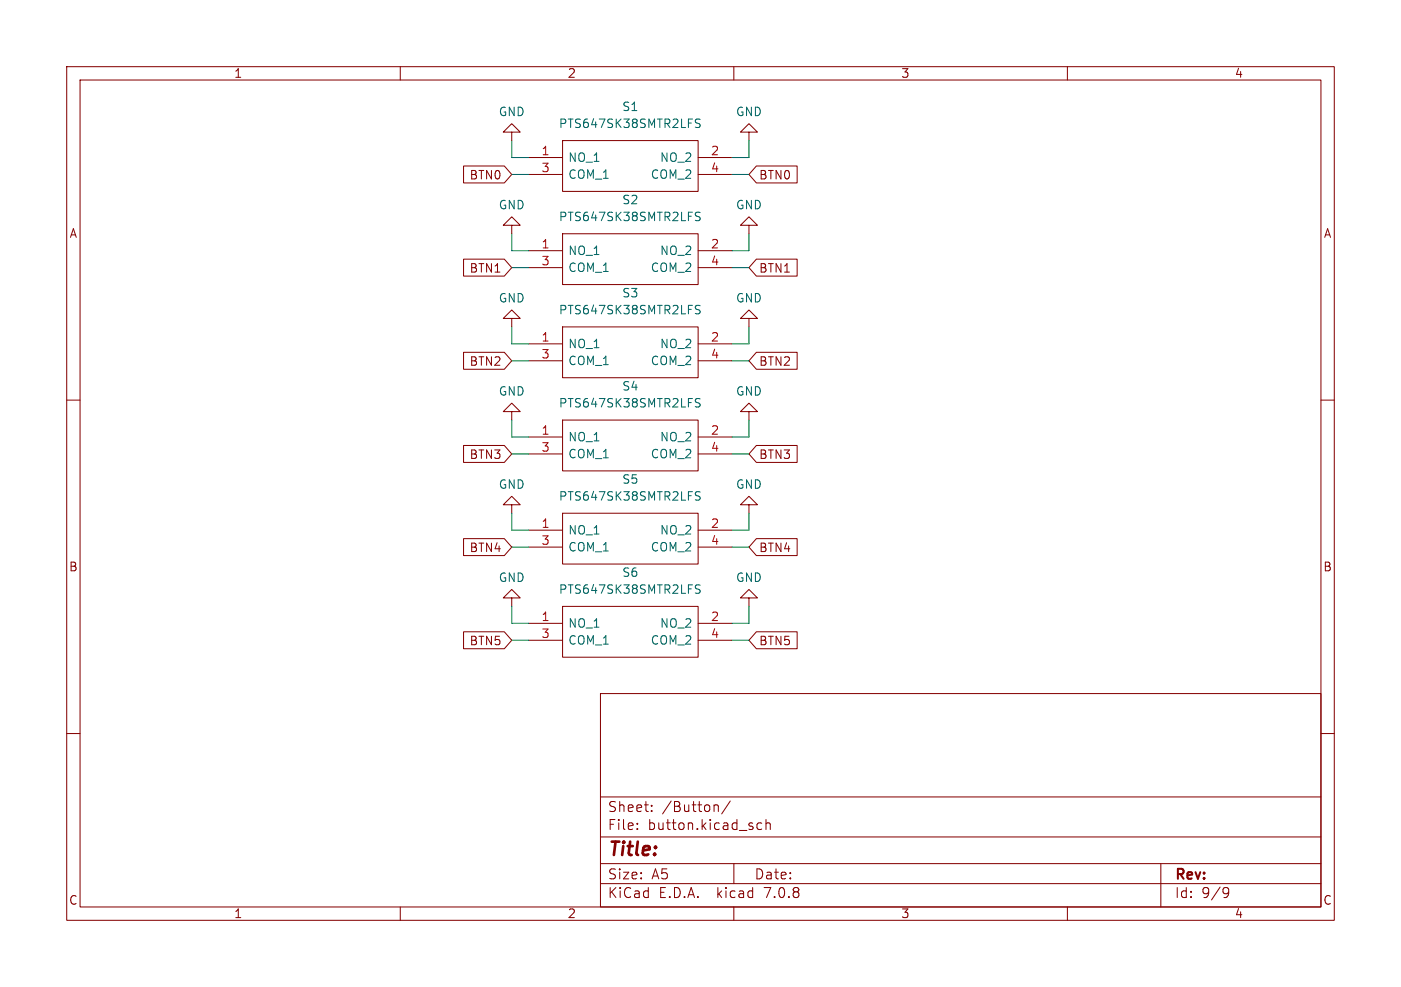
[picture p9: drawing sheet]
<svg xmlns="http://www.w3.org/2000/svg" width="210mm" height="148mm" viewBox="0 0 210 148" stroke-linecap="round" stroke-linejoin="round" font-family="sans-serif">
<g fill="none" stroke="#840000" stroke-width=".15">
<path d="M10 10h190v128h-190zM12 12h186v124h-186zM60 10v2M76.7 19.8h1.3l-1.3-1.3-1.3 1.3h1.3v1.3M110 10v2M112.3 19.8h1.2l-1.2-1.3-1.3 1.3h1.3v1.3M160 10v2M69.5 38.9h6.1l1.1 1.2-1.1 1.3h-6.1zM69.5 24.9h6.1l1.1 1.3-1.1 1.2h-6.1zM76.7 33.8h1.3l-1.3-1.3-1.3 1.3h1.3v1.3M79.2 23.6h5.1M79.2 26.2h5.1"/>
<path d="M79.2 37.6h5.1M84.3 21.1h20.3v7.6h-20.3zM84.3 35.1h20.3v7.6h-20.3zM104.6 23.6h5.1M104.6 26.2h5.1M104.6 37.6h5.1M112.3 33.8h1.2l-1.2-1.3-1.3 1.3h1.3v1.3M113.4 24.9h6.1v2.5h-6.1l-1.1-1.2zM113.4 38.9h6.1v2.5h-6.1l-1.1-1.3zM10 60h2M69.5 52.8h6.1l1.1 1.3-1.1 1.3h-6.1zM76.7 47.8h1.3l-1.3-1.3-1.3 1.3h1.3v1.2"/>
<path d="M79.2 51.6h5.1M79.2 54.1h5.1M79.2 40.1h5.1M84.3 49h20.3v7.6h-20.3zM104.6 51.6h5.1M104.6 54.1h5.1M104.6 40.1h5.1M112.3 47.8h1.2l-1.2-1.3-1.3 1.3h1.3v1.2M113.4 52.8h6.1v2.6h-6.1l-1.1-1.3zM198 60h2M69.5 66.8h6.1l1.1 1.3-1.1 1.2h-6.1zM76.7 75.7h1.3l-1.3-1.3-1.3 1.3h1.3v1.3"/>
<path d="M76.7 61.7h1.3l-1.3-1.2-1.3 1.2h1.3v1.3M79.2 65.5h5.1M79.2 68.1h5.1M79.2 79.5h5.1M84.3 63h20.3v7.6h-20.3zM84.3 77h20.3v7.6h-20.3zM104.6 65.5h5.1M104.6 68.1h5.1M104.6 79.5h5.1M112.3 61.7h1.2l-1.2-1.2-1.3 1.2h1.3v1.3M112.3 75.7h1.2l-1.2-1.3-1.3 1.3h1.3v1.3M113.4 66.8h6.1v2.5h-6.1l-1.1-1.2z"/>
<path d="M69.5 80.8h6.1l1.1 1.2-1.1 1.3h-6.1zM69.5 94.7h6.1l1.1 1.3-1.1 1.3h-6.1zM76.7 89.7h1.3l-1.3-1.3-1.3 1.3h1.3v1.2M79.2 93.5h5.1M79.2 96h5.1M79.2 82h5.1M84.3 90.9h20.3v7.7h-20.3zM104.6 93.5h5.1M104.6 96h5.1M104.6 82h5.1M112.3 89.7h1.2l-1.2-1.3-1.3 1.3h1.3v1.2M113.4 80.8h6.1v2.5h-6.1l-1.1-1.3z"/>
<path d="M113.4 94.7h6.1v2.6h-6.1l-1.1-1.3zM10 110h2M90 104h108v32h-108zM90 119.5h108M198 110h2M60 136v2M90 132.5h108M90 129.5h108M90 125.5h108M95.5 124.2v.2M95.5 123.5v.1M97.7 121.5v.2"/>
<path d="M97.7 120.8v.1M107.1 120.8h.5l.1 .9M109.5 120.1l-1.3 1.9M110 136v2M110 129.5v3M114.2 123.5l-.4-.1-.3 .3v.4l.1 .2h.6M114.8 123.5a.37 .37 0 0 1 .7 .1v.8M114.8 122.9v1.5M160 136v2M174 129.5v6.5M183.6 133.1h.3l.2 .1a.99 .99 0 0 1-.3 1.4h-.3M184.2 133.7l-.3 .3h-.3"/>
</g>
<path d="M105 17.9h-.5l-.3 .2 .1 .3 .6 .2v.4l-.2 .1h-.5M105 31.9l-.5-.1-.3 .3 .1 .3 .6 .2v.4l-.2 .1-.5-.1M105 59.8h-.5l-.3 .2 .1 .3 .6 .2v.4l-.2 .1h-.5M105 45.9l-.5-.1-.3 .2 .1 .3 .6 .3v.3l-.2 .2-.5-.1M105 73.8l-.5-.1-.2 .2v.3l.5 .3 .2 .3-.3 .2-.5-.1M105 87.8l-.5-.1-.2 .1v.4l.5 .2 .2 .3-.3 .3-.5-.1" fill="none" stroke="#006464" stroke-width=".15"/>
<g fill="none" stroke="#009600" stroke-width=".15">
<path d="M76.7 21.1v2.5h2.5M76.7 35.1v2.5h2.5M76.7 26.2h2.5M109.7 26.2h2.6M112.3 35.1v2.5h-2.6M112.3 21.1v2.5h-2.6M76.7 49v2.6h2.5M76.7 40.1h2.5M76.7 54.1h2.5M109.7 40.1h2.6M109.7 54.1h2.6M112.3 49v2.6h-2.6"/>
<path d="M76.7 68.1h2.5M76.7 63v2.5h2.5M76.7 77v2.5h2.5M109.7 68.1h2.6M112.3 63v2.5h-2.6M112.3 77v2.5h-2.6M76.7 90.9v2.6h2.5M76.7 82h2.5M76.7 96h2.5M109.7 82h2.6M109.7 96h2.6M112.3 90.9v2.6h-2.6"/>
</g>
<text font-size="2.8" fill="#840000" x="91" y="128.9">Title:</text>
<g font-size="2.1" fill="#840000">
<text x="91" y="124.7">File:</text>
<text x="91" y="122">Sheet:</text>
<text x="97.1" y="124.7">button.kicad_sch</text>
<text x="99.2" y="122">/Button/</text>
<text x="91" y="134.9">KiCad</text>
<text x="91" y="132.1">Size:</text>
<text x="97.7" y="132.1">A5</text>
<text x="98.7" y="134.9">E.D.A.</text>
<text x="107.6" y="134.9">kicad</text>
<text x="113" y="132.1">Date:</text>
<text x="114.9" y="134.9">7.0.8</text>
<text x="176" y="132.3">Rev:</text>
<text x="176" y="134.9">Id:</text>
<text x="180.1" y="134.9">9/9</text>
</g>
<g font-size="1.8" fill="#840000">
<text x="35" y="11.9">1</text>
<text x="85" y="11.9">2</text>
<text x="135" y="11.9">3</text>
<text x="185" y="11.9">4</text>
<text x="70.3" y="27.1">BTN0</text>
<text x="113.7" y="27.1">BTN0</text>
<text x="10.3" y="35.9">A</text>
<text x="198.4" y="35.9">A</text>
<text x="70.3" y="41.1">BTN1</text>
<text x="113.7" y="41.1">BTN1</text>
<text x="70.3" y="55.1">BTN2</text>
<text x="113.7" y="55.1">BTN2</text>
<text x="70.3" y="69">BTN3</text>
<text x="113.7" y="69">BTN3</text>
<text x="70.3" y="83">BTN4</text>
<text x="113.7" y="83">BTN4</text>
<text x="10.3" y="85.9">B</text>
<text x="198.3" y="85.9">B</text>
<text x="70.3" y="97">BTN5</text>
<text x="113.7" y="97">BTN5</text>
<text x="10.3" y="135.9">C</text>
<text x="35" y="137.9">1</text>
<text x="85" y="137.9">2</text>
<text x="135" y="137.9">3</text>
<text x="185" y="137.9">4</text>
<text x="198.3" y="135.9">C</text>
</g>
<g font-size="1.8" fill="#006464">
<text x="74.7" y="17.6">GND</text>
<text x="93.2" y="16.9">S1</text>
<text x="110.2" y="17.6">GND</text>
<text x="83.7" y="19.4">PTS647SK38SMTR2LFS</text>
<text x="85.1" y="24.5">NO_1</text>
<text x="85.1" y="27">COM_1</text>
<text x="97.5" y="27">COM_2</text>
<text x="98.8" y="24.5">NO_2</text>
<text x="74.7" y="31.6">GND</text>
<text x="83.7" y="33.4">PTS647SK38SMTR2LFS</text>
<text x="93.2" y="30.8">S2</text>
<text x="110.2" y="31.6">GND</text>
<text x="85.1" y="38.5">NO_1</text>
<text x="85.1" y="41">COM_1</text>
<text x="97.5" y="41">COM_2</text>
<text x="98.8" y="38.5">NO_2</text>
<text x="74.7" y="45.6">GND</text>
<text x="83.7" y="47.3">PTS647SK38SMTR2LFS</text>
<text x="93.2" y="44.8">S3</text>
<text x="110.2" y="45.6">GND</text>
<text x="85.1" y="52.4">NO_1</text>
<text x="98.8" y="52.4">NO_2</text>
<text x="74.7" y="59.5">GND</text>
<text x="85.1" y="55">COM_1</text>
<text x="93.2" y="58.8">S4</text>
<text x="97.5" y="55">COM_2</text>
<text x="110.2" y="59.5">GND</text>
<text x="83.7" y="61.3">PTS647SK38SMTR2LFS</text>
<text x="85.1" y="66.4">NO_1</text>
<text x="85.1" y="68.9">COM_1</text>
<text x="97.5" y="68.9">COM_2</text>
<text x="98.8" y="66.4">NO_2</text>
<text x="74.7" y="73.5">GND</text>
<text x="83.7" y="75.3">PTS647SK38SMTR2LFS</text>
<text x="93.2" y="72.7">S5</text>
<text x="110.2" y="73.5">GND</text>
<text x="85.1" y="80.4">NO_1</text>
<text x="85.1" y="82.9">COM_1</text>
<text x="97.5" y="82.9">COM_2</text>
<text x="98.8" y="80.4">NO_2</text>
<text x="74.7" y="87.5">GND</text>
<text x="83.7" y="89.3">PTS647SK38SMTR2LFS</text>
<text x="93.2" y="86.7">S6</text>
<text x="110.2" y="87.5">GND</text>
<text x="85.1" y="94.3">NO_1</text>
<text x="98.8" y="94.3">NO_2</text>
<text x="85.1" y="96.9">COM_1</text>
<text x="97.5" y="96.9">COM_2</text>
</g>
<g font-size="1.8" fill="#a90000">
<text x="81.1" y="23.4">1</text>
<text x="106.5" y="23.4">2</text>
<text x="81.1" y="25.9">3</text>
<text x="106.5" y="25.9">4</text>
<text x="81.1" y="37.3">1</text>
<text x="81.1" y="39.9">3</text>
<text x="106.5" y="37.3">2</text>
<text x="106.5" y="39.9">4</text>
<text x="81.1" y="51.3">1</text>
<text x="81.1" y="53.8">3</text>
<text x="106.5" y="51.3">2</text>
<text x="106.5" y="53.8">4</text>
<text x="81.1" y="65.3">1</text>
<text x="106.5" y="65.3">2</text>
<text x="81.1" y="67.8">3</text>
<text x="106.5" y="67.8">4</text>
<text x="81.1" y="79.2">1</text>
<text x="81.1" y="81.8">3</text>
<text x="106.5" y="79.2">2</text>
<text x="106.5" y="81.8">4</text>
<text x="81.1" y="93.2">1</text>
<text x="81.1" y="95.8">3</text>
<text x="106.5" y="93.2">2</text>
<text x="106.5" y="95.8">4</text>
</g>
</svg>
